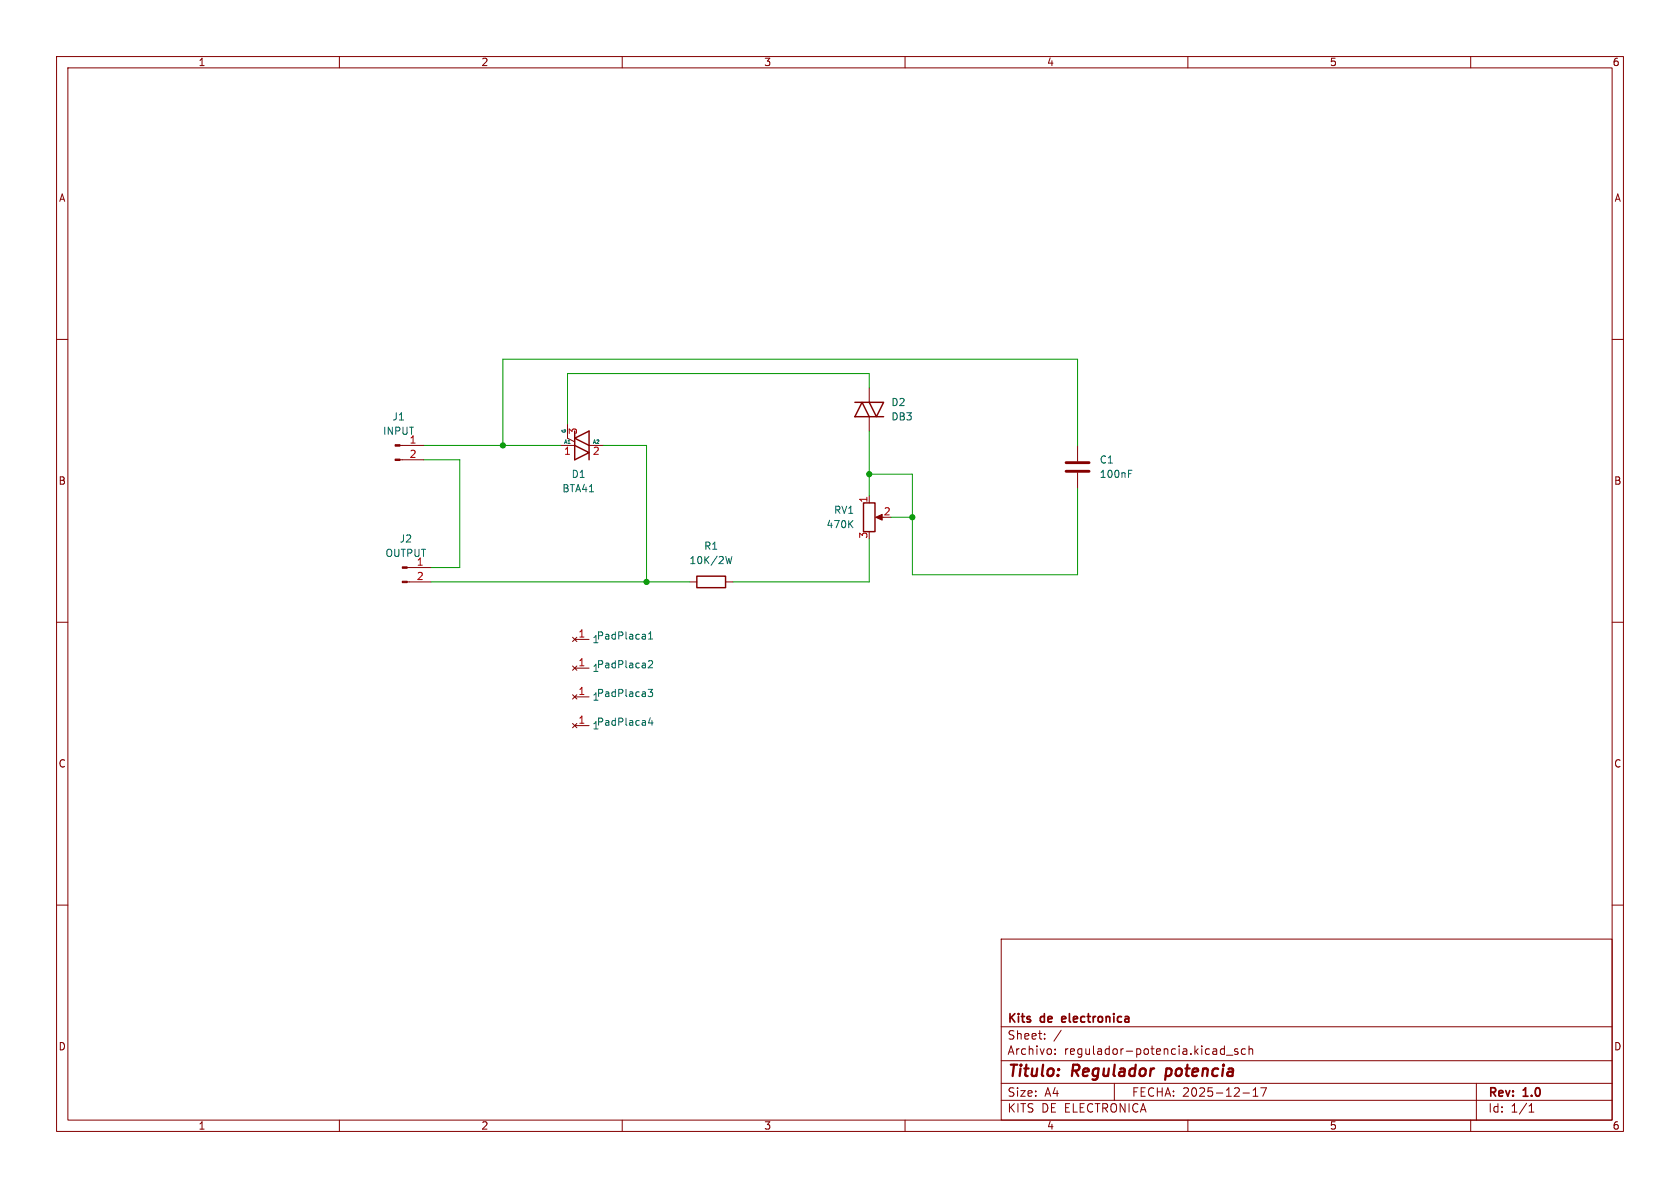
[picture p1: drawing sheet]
<svg xmlns="http://www.w3.org/2000/svg" width="297mm" height="210mm" viewBox="0 0 297 210" stroke-linecap="round" stroke-linejoin="round" font-family="sans-serif">
<g fill="none" stroke="#840000" stroke-width=".18">
<path d="M10 10h277v190h-277zM12 12h273v186h-273zM60 10v2M110 10v2M160 10v2M210 10v2M260 10v2M10 60h2M70.7 78.7h4.2M99.1 78.7h2.5M100.3 74.9v2.6l1.3 .6M104.1 78.7h2.6"/>
<path d="M153.7 68.6v2.5M153.7 73.7v2.5M190.5 78.7v2.8M285 60h2M70.7 81.3h4.2M153.7 87.6v1.3M155.2 91.4h1M190.5 83.6v2.8M10 110h2M72 100.3h4.2M72 102.9h4.2M101.2 112.6l.8 .8"/>
<path d="M101.2 117.7l.8 .8M101.6 113h2.5M101.6 118.1h2.5M102 112.6l-.8 .8M102 117.7l-.8 .8M121.9 102.9h1.3M128.3 102.9h1.2M285 110h2M101.2 122.8l.8 .8M101.2 127.9l.8 .8M101.6 123.2h2.5M101.6 128.3h2.5"/>
<path d="M102 122.8l-.8 .8M102 127.9l-.8 .8M10 160h2M177 166h108v32h-108zM285 160h2M60 198v2M110 198v2M160 198v2M177 194.5h108M177 191.5h108M177 187.5h108M177 181.5h108"/>
<path d="M184.7 183.6v.1M184.7 182.8v.1M186.5 186.3v.1M186.5 185.5v.1M187.6 182.1l-1.3 2M197 191.5v3M210 198v2M215.9 186.3h.6M215.9 185.5h.6M216.5 184.9v1.5M216.8 186.5h1.2M218.8 185.5l-.3-.1-.3 .2 .1 .2 .5 .2v.3h-.6"/>
<path d="M219.7 193.2h1.2M220.2 185.5l-.5-.1-.2 .3v.4l.1 .2h.6M220.8 185.5l.2-.1 .4 .1 .1 .9M220.8 184.9v1.5M221.5 193.8h.9M221.5 192.7l.5-.4v1.5M222.9 192.3h1l-.7 1.5M260 198v2M261 191.5v6.5M270.3 196.6h.9M270.3 195.5l.4-.4v1.5"/>
</g>
<path d="M206.2 188.9l-.2 2" fill="none" stroke="#840000" stroke-width=".4"/>
<path d="M187.8 179.8v.8M188.4 180l-.7 .2" fill="none" stroke="#840000" stroke-width=".3"/>
<path d="M129.4 98.4l-.3 1.2-.3-.9-.2 .9M150.2 92.6l.6 .7M150.8 92l-.7 .7M199.5 83.7h.4M199.5 83.1h.6M114.7 113h.7M114.7 112.1l.3-.4v1.3M114.7 116.9l.4-.1 .3 .3-.8 1h.8M114.6 121.9h.8l-.4 .4 .3 .2v.5l-.2 .1-.5-.1M115 126.9l-.3 .9h.7M115.3 127.4v.8" fill="none" stroke="#006464" stroke-width=".18"/>
<g fill="#840000" stroke="#840000" stroke-width=".18">
<path d="M71.1 100.2h.9v.3h-.9z"/>
<path d="M71.1 102.7h.9v.3h-.9z"/>
<path d="M154.8 91.4l1.2-.5v1z"/>
<path d="M69.8 78.6h.9v.3h-.9z"/>
<path d="M69.8 81.2h.9v.2h-.9z"/>
</g>
<path d="M101.6 76.2v5.1l2.5-1.3-2.5-1.3M104.1 78.7l-2.5-1.2 2.5-1.3v5.1M151.1 71.1h2.6M152.4 71.1l1.3 2.6h-2.6zM153.7 71.1h2.5l-1.3 2.6zM153.7 73.7h2.5M152.7 88.9h2v5.1h-2zM123.2 101.9h5.1v2h-5.1z" fill="none" stroke="#840000" stroke-width=".25"/>
<path d="M188.5 81.8h4M188.5 83.3h4" fill="none" stroke="#840000" stroke-width=".51"/>
<path d="M74.9 78.7h24.2M88.9 78.7v-15.2h101.6v15.2M106.7 78.7h7.6v24.2M153.7 68.6v-2.6h-53.4v8.9M153.7 76.2v11.4M74.9 81.3h6.4v19h-5.1M153.7 95.3v7.6h-24.2M153.7 83.8h7.6v17.8h29.2v-15.2M157.5 91.4h3.8M76.2 102.9h45.7" fill="none" stroke="#009600" stroke-width=".18"/>
<g fill="#009600" stroke="#009600" stroke-width=".18">
<circle cx="161.3" cy="91.4" r=".46"/>
<circle cx="114.3" cy="102.9" r=".46"/>
<circle cx="153.7" cy="83.8" r=".46"/>
<circle cx="88.9" cy="78.7" r=".46"/>
</g>
<g font-size="2.8" fill="#840000">
<text x="178" y="190.9">Titulo:</text>
<text x="189.6" y="190.9">Regulador</text>
<text x="206.9" y="190.9">potencia</text>
</g>
<g font-size="2.1" fill="#840000">
<text x="178" y="184">Sheet:</text>
<text x="178" y="181.2">Kits</text>
<text x="184" y="181.2">de</text>
<text x="188.4" y="181.2">electronica</text>
<text x="178" y="186.7">Archivo:</text>
<text x="188.1" y="186.7">regulador-potencia.kicad_sch</text>
<text x="178" y="196.9">KITS DE ELECTRONICA</text>
<text x="178" y="194.1">Size:</text>
<text x="184.7" y="194.1">A4</text>
<text x="200" y="194.1">FECHA: 2025-12-17</text>
<text x="263" y="194.3">Rev:</text>
<text x="263" y="196.9">Id:</text>
<text x="267.1" y="196.9">1/1</text>
<text x="269.4" y="194.3">1.0</text>
</g>
<g font-size="1.8" fill="#840000">
<text x="35" y="11.9">1</text>
<text x="85" y="11.9">2</text>
<text x="135" y="11.9">3</text>
<text x="185" y="11.9">4</text>
<text x="235" y="11.9">5</text>
<text x="285" y="11.9">6</text>
<text x="10.3" y="35.9">A</text>
<text x="285.3" y="35.9">A</text>
<text x="10.3" y="85.9">B</text>
<text x="285.3" y="85.9">B</text>
<text x="10.3" y="135.9">C</text>
<text x="285.3" y="135.9">C</text>
<text x="10.3" y="185.9">D</text>
<text x="285.3" y="185.9">D</text>
<text x="35" y="199.9">1</text>
<text x="85" y="199.9">2</text>
<text x="135" y="199.9">3</text>
<text x="185" y="199.9">4</text>
<text x="235" y="199.9">5</text>
<text x="285" y="199.9">6</text>
</g>
<g font-size="1.8" fill="#006464">
<text x="157.5" y="72">D2</text>
<text x="67.6" y="77.1">INPUT</text>
<text x="69.3" y="74.5">J1</text>
<text x="157.5" y="74.5">DB3</text>
<text x="194.3" y="82.1">C1</text>
<text x="99.3" y="87.2">BTA41</text>
<text x="101" y="84.7">D1</text>
<text x="194.3" y="84.7">100nF</text>
<text x="146" y="93.6">470K</text>
<text x="147.3" y="91">RV1</text>
<text x="68.1" y="98.7">OUTPUT</text>
<text x="70.6" y="96.1">J2</text>
<text x="73.6" y="100.1">1</text>
<text x="121.8" y="99.9">10K/2W</text>
<text x="124.4" y="97.4">R1</text>
<text x="104.6" y="113.9">1</text>
<text x="105.4" y="113.3">PadPlaca1</text>
<text x="104.6" y="119">1</text>
<text x="105.4" y="118.3">PadPlaca2</text>
<text x="104.6" y="124.1">1</text>
<text x="105.4" y="123.4">PadPlaca3</text>
<text x="104.6" y="129.1">1</text>
<text x="105.4" y="128.5">PadPlaca4</text>
</g>
<g font-size="1.8" fill="#a90000">
<text x="102.3" y="76.9" transform="rotate(-90 102.3 76.9)">3</text>
<text x="72.3" y="78.5">1</text>
<text x="72.3" y="81">2</text>
<text x="99.6" y="80.7">1</text>
<text x="104.7" y="80.7">2</text>
<text x="153.4" y="89" transform="rotate(-90 153.4 89)">1</text>
<text x="153.4" y="95.3" transform="rotate(-90 153.4 95.3)">3</text>
<text x="156.1" y="91.2">2</text>
<text x="73.6" y="102.6">2</text>
<text x="102.2" y="112.8">1</text>
<text x="102.2" y="117.9">1</text>
<text x="102.2" y="122.9">1</text>
<text x="102.2" y="128">1</text>
</g>
<g font-size=".9" fill="#006464">
<text x="100.1" y="76.7" transform="rotate(-90 100.1 76.7)">G</text>
<text x="99.6" y="78.5">A1</text>
<text x="104.7" y="78.5">A2</text>
</g>
</svg>
